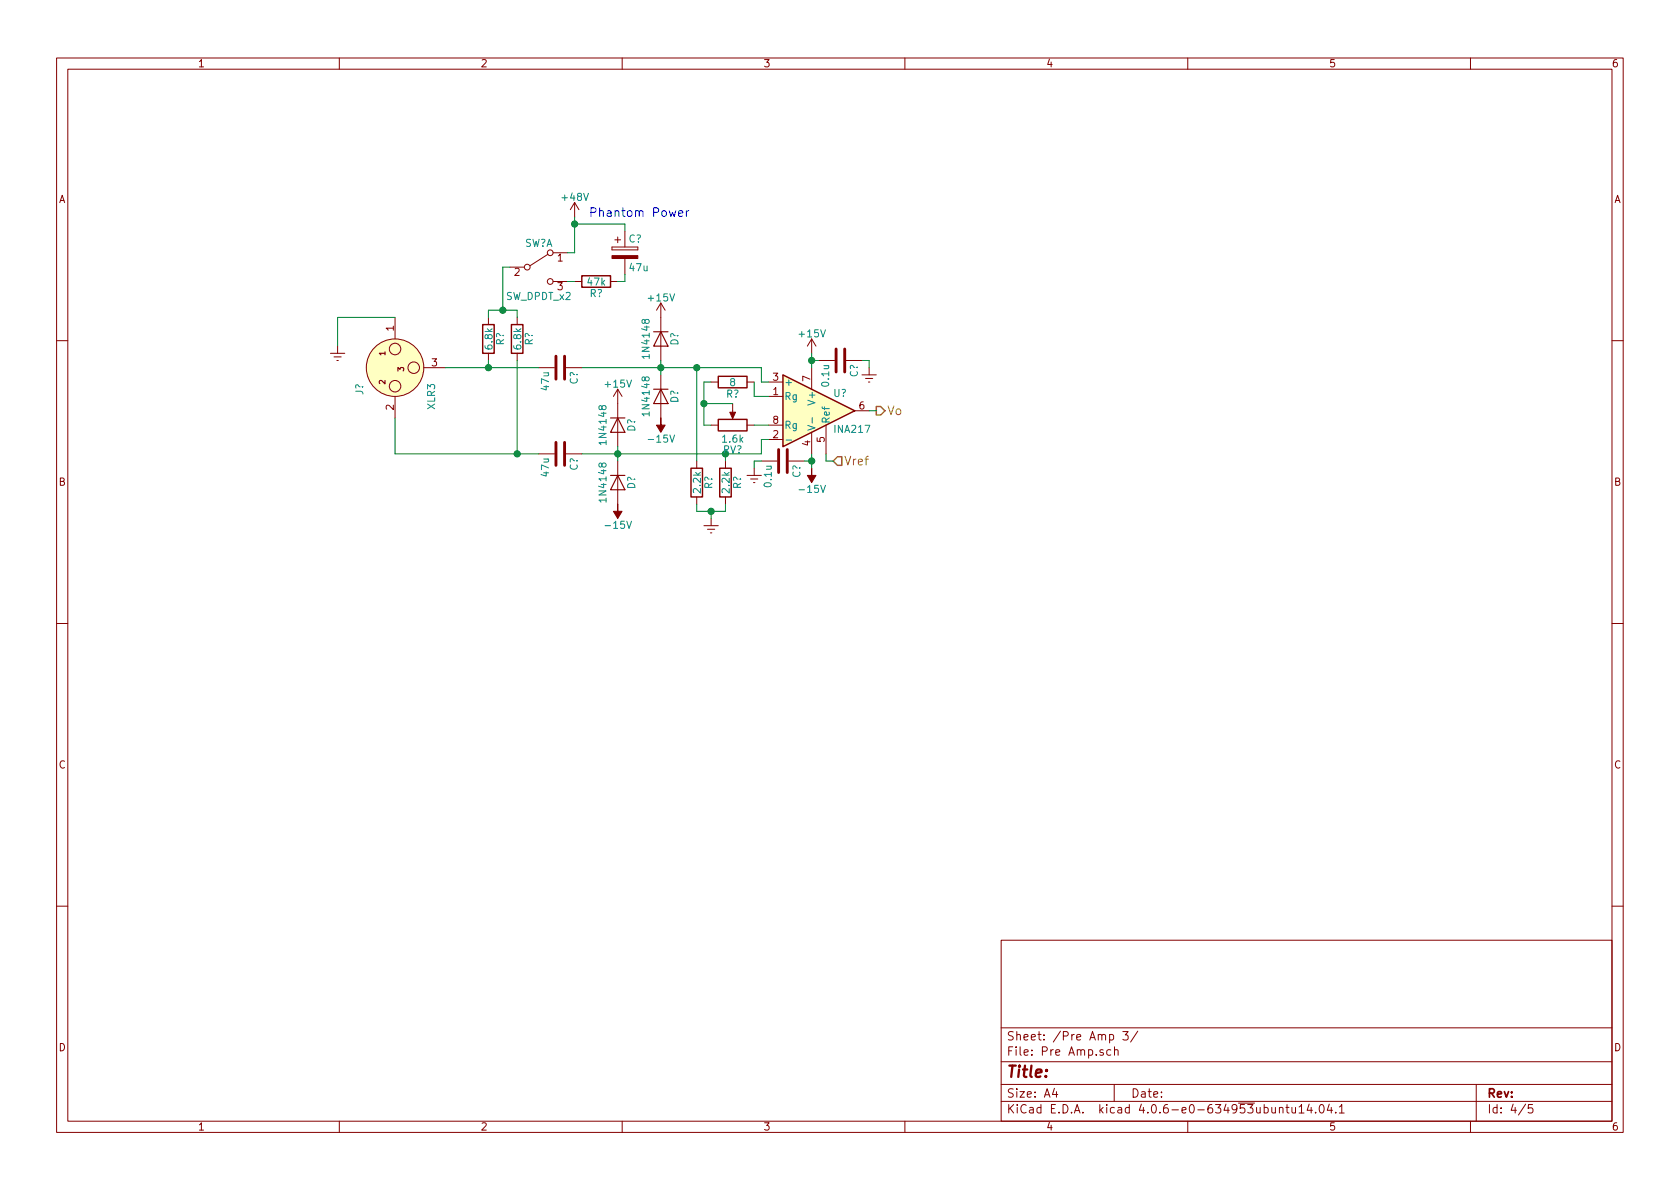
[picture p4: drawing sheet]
<svg xmlns="http://www.w3.org/2000/svg" width="297mm" height="210mm" viewBox="0 0 297 210" stroke-linecap="round" stroke-linejoin="round" font-family="sans-serif">
<g fill="none" stroke="#840000" stroke-width=".18">
<path d="M10 10.3h277v189.9h-277zM12 12.2h273v186.1h-273zM60 10.3v1.9M110 10.3v1.9M160 10.3v1.9M210 10.3v1.9M260 10.3v1.9M101.6 35.8l-.8 1.3M101.6 35.8v2.5M101.6 35.8l.8 1.3M69.8 56.1v3.8M86.4 56.1v1.3"/>
<path d="M90.2 47.2h2.5M91.4 56.1v1.3M96.9 45l-3.2 2M97.8 49.8h2.5M97.8 44.7h2.5M101.6 49.8h1.3M107.9 49.8h1.3M108.2 43.7v.5zM108.2 44.2h4.6zM108.2 43.7h4.6zM108.7 42.4h1M109.2 41.9v1"/>
<path d="M110.5 40.9v2.8M110.5 45.7v2.8M112.8 43.7v.5zM116.8 53.6v10.1M116.8 53.6l-.7 1.3M116.8 53.6l.8 1.3M143.5 59.9v2.6M143.5 59.9l-.8 1.3M143.5 59.9l.8 1.3M10 60.2h2M58.4 62.5h2.6M59.1 63.1h1.2"/>
<path d="M59.6 63.7h.2M59.7 61.2v1.3M69.8 70.1v3.8M74.9 65h3.8M86.4 62.5v1.2M91.4 62.5v1.2M95.2 65h2.8M100.1 65h2.8M109.2 68.8v10.2M109.2 68.8l-.7 1.3M109.2 68.8l.8 1.3M116.8 66.3v7.6"/>
<path d="M125.7 67.6h1.3M125.7 75.2h1.3M129.5 71.4v2.3M132.1 67.6h1.2M132.1 75.2h1.2M135.9 70.1h2.5M135.9 77.7h2.5M135.9 67.6h2.5M135.9 75.2h2.5M143.5 65v3.8M143.5 76.4v3.9M144.8 63.7h2.8"/>
<path d="M146 75.2v5.1M149.6 63.7h2.8M151.1 72.6h2.6M152.4 66.3h2.5M153 66.9h1.3M153.5 67.6h.3M153.7 65v1.3M285 60.2h2M95.2 80.3h2.8M100.1 80.3h2.8M109.2 81.5v7.6M123.2 81.5v1.3"/>
<path d="M123.2 87.9v1.2M124.5 93h2.5M125.1 93.6h1.3M125.6 94.2h.3M125.7 91.7v1.3M128.3 81.5v1.3M128.3 87.9v1.2M132.1 84.1h2.5M132.7 84.7h1.3M133.2 85.3h.3M133.3 82.8v1.3M134.6 81.5h2.8"/>
<path d="M139.4 81.5h2.8M10 110.3h2M285 110.3h2M10 160.2h2M177 166.3h108v32h-108zM285 160.2h2M60 198.3v1.9M110 198.3v1.9M160 198.3v1.9M177 194.8h108M177 191.8h108M177 187.8h108"/>
<path d="M177 181.8h108M186.4 192.5l-.3 1h.9M186.8 193v1M195 185.7a.37 .37 0 0 0-.5 .1v.2l.5 .2 .1 .1-.2 .3-.4-.1M196.2 183l.4-.1 .3 .3-.1 .6h-.6M196.4 185.7l-.4-.1-.3 .3 .1 .6 .2 .1 .4-.1M197 191.8v3M197.1 185.7l.2-.1 .3 .1 .1 .9M197.1 185.1v1.5M198.5 182.4h1l-.5 .6 .4 .1v.7l-.2 .1-.7-.1M201.2 182.3l-1.3 2M210 198.3v1.9"/>
<path d="M226.2 196l.2-.2 .4 .1v.9M226.2 195.8v1M227.4 195.8h.5M227.6 195.3v1.3l.3 .2M228.4 195.8l.1 .9 .4 .1 .2-.1M229.1 195.8v1M229.7 195.8l.4-.5v1.5M229.7 196.8h.9M231.5 195.2l-.4 1.1h1M231.8 195.8v1M232.6 196.7v.1M233.4 195.5l.2-.2a.81 .81 0 0 1 .6 .6 .81 .81 0 0 1-.3 .8l-.1 .1a.79 .79 0 0 1-.4-1.3z"/>
<path d="M235 195.2l-.3 1.1h.9M235.4 195.8v1M236.2 196.7v.1M236.8 195.8l.4-.5v1.5M236.8 196.8h.9M260 198.3v1.9M261 191.8v6.5M269.7 195.2l-1.2 2M271 195.3h-.7l-.1 .7 .2-.1 .5 .1 .1 .2v.5l-.2 .1-.6-.1"/>
<circle cx="93.2" cy="47.2" r=".51"/>
<circle cx="97.3" cy="44.7" r=".51"/>
<circle cx="97.3" cy="49.8" r=".51"/>
<circle cx="69.8" cy="65" r="5.1"/>
<circle cx="69.8" cy="68.3" r="1.02"/>
<circle cx="69.8" cy="61.7" r="1.02"/>
<circle cx="73.2" cy="65" r="1.02"/>
</g>
<g fill="#ffffc2" stroke="#ffffc2" stroke-width=".18">
<path d="M138.4 66.3l12.7 6.3-12.7 6.4z"/>
<circle cx="69.8" cy="65" r="5.1"/>
</g>
<path d="M85.3 57.4h2.1v5.1h-2.1zM90.4 57.4h2.1v5.1h-2.1zM102.9 48.8h5v2h-5zM127 66.5h5.1v2.1h-5.1zM127 74.2h5.1v2h-5.1zM138.4 66.3l12.7 6.3-12.7 6.4zM122.2 82.8h2v5.1h-2zM127.3 82.8h2v5.1h-2z" fill="none" stroke="#840000" stroke-width=".25"/>
<path d="M98.3 63v4.1M98.3 78.2v4.1M99.8 63v4.1M99.8 78.2v4.1M137.7 79.5v4.1M139.2 79.5v4.1M147.8 61.7v4.1M149.4 61.7v4.1" fill="none" stroke="#840000" stroke-width=".51"/>
<path d="M115.6 58.7h2.5M116.8 58.7l1.3 2.5h-2.5zM107.9 73.9h2.6M109.2 73.9l1.3 2.5h-2.6zM115.6 68.8h2.5M116.8 68.8l1.3 2.6h-2.5zM107.9 84.1h2.6M109.2 84.1l1.3 2.5h-2.6z" fill="none" stroke="#840000" stroke-width=".2"/>
<g fill="none" stroke="#008400" stroke-width=".18">
<path d="M101.6 38.3v6.4h-1.3M101.6 39.6h8.9v1.3M69.8 56.1h-10.1v5.1M86.4 56.1v-1.2h5v1.2M90.2 47.2h-1.3v7.7M100.3 49.8h1.3M110.5 48.5v1.3h-1.3M69.8 73.9v6.4h25.4M78.7 65h16.5M86.4 63.7v1.3M91.4 63.7v16.6M102.9 65h31.7v2.6h1.3"/>
<path d="M109.2 79v2.5M116.8 63.7v2.6M123.2 65v16.5M124.5 71.4h5M125.7 67.6h-1.2v7.6h1.2M133.3 75.2h2.6M133.3 67.6v2.5h2.6M135.9 77.7h-1.3v2.6h-31.7M143.5 62.5v2.5M143.5 63.7h1.3M152.4 63.7h1.3v1.3M153.7 72.6h1.2"/>
<path d="M123.2 89.1v1.3h5.1v-1.3M125.7 90.4v1.3M128.3 80.3v1.2M134.6 81.5h-1.3v1.3M142.2 81.5h1.3M143.5 80.3v2.5M146 80.3v1.2h1.3"/>
</g>
<g fill="#008400" stroke="#008400" stroke-width=".25">
<circle cx="86.4" cy="65" r=".51"/>
<circle cx="91.4" cy="80.3" r=".51"/>
<circle cx="109.2" cy="80.3" r=".51"/>
<circle cx="116.8" cy="65" r=".51"/>
<circle cx="125.7" cy="90.4" r=".51"/>
<circle cx="123.2" cy="65" r=".51"/>
<circle cx="143.5" cy="81.5" r=".51"/>
<circle cx="143.5" cy="63.7" r=".51"/>
<circle cx="88.9" cy="54.9" r=".51"/>
<circle cx="101.6" cy="39.6" r=".51"/>
<circle cx="124.5" cy="71.4" r=".51"/>
</g>
<g fill="#840000" stroke="#840000" stroke-width=".18">
<path d="M109.2 89.1v1.3h.8l-.8 1.3-.7-1.3h.7z"/>
<path d="M116.8 73.9v1.3h.8l-.8 1.2-.7-1.2h.7z"/>
<path d="M129 72.9h1l-.5 1.1z"/>
<path d="M143.5 82.8v1.3h.8l-.8 1.2-.8-1.2h.8z"/>
<path d="M108.2 45.2h4.6v.5h-4.6z"/>
</g>
<path d="M139 77.8h1M142.8 75.2l1.3 .5-1.3 .4M143.6 73.8v1" fill="none" stroke="#008484" stroke-width=".18"/>
<path d="M154.9 71.9h.8l.8 .7-.8 .8h-.8zM148.1 80.8h.7v1.5h-.7l-.8-.8z" fill="none" stroke="#848400" stroke-width=".25"/>
<path d="M120 37.8l.7-.2-.1-.3h-.4l-.2 .2 .1 .7h.5M121.4 37.3v1M121.8 37.3h-.3l-.1 .3" fill="none" stroke="#0000c2" stroke-width=".18"/>
<text font-size="2.8" fill="#840000" x="178" y="190.5">Title:</text>
<text font-size="2.1" fill="#0000c2" x="104.1" y="38.3">Phantom Power</text>
<g font-size="2.1" fill="#848400">
<text x="156.9" y="73.4">Vo</text>
<text x="149.3" y="82.3">Vref</text>
</g>
<g font-size="2.1" fill="#840000">
<text x="178" y="184">Sheet: /Pre Amp 3/</text>
<text x="178" y="186.7">File: Pre Amp.sch</text>
<text x="178" y="196.9">KiCad E.D.A. kicad 4.0.6-e0-634953ubuntu14.04.1</text>
<text x="178" y="194.1">Size: A4</text>
<text x="200" y="194.1">Date:</text>
<text x="263" y="194.1">Rev:</text>
<text x="263" y="196.9">Id: 4/5</text>
</g>
<g font-size="1.8" fill="#840000">
<text x="35" y="11.9">1</text>
<text x="85" y="11.9">2</text>
<text x="135" y="11.9">3</text>
<text x="185" y="11.9">4</text>
<text x="235" y="11.9">5</text>
<text x="285" y="11.9">6</text>
<text x="10.4" y="35.9">A</text>
<text x="285.4" y="35.9">A</text>
<text x="98.6" y="46.2">1</text>
<text x="91" y="48.8">2</text>
<text x="98.6" y="51.3">3</text>
<text x="69.6" y="58.5" transform="rotate(-90 69.6 58.5)">1</text>
<text x="76.4" y="64.8">3</text>
<text x="136.7" y="69.8">1</text>
<text x="136.7" y="67.3">3</text>
<text x="143.3" y="67.4" transform="rotate(-90 143.3 67.4)">7</text>
<text x="69.6" y="72.5" transform="rotate(-90 69.6 72.5)">2</text>
<text x="136.7" y="77.5">2</text>
<text x="136.7" y="74.9">8</text>
<text x="151.9" y="72.4">6</text>
<text x="143.3" y="78.8" transform="rotate(-90 143.3 78.8)">4</text>
<text x="145.8" y="78.2" transform="rotate(-90 145.8 78.2)">5</text>
<text x="10.4" y="85.9">B</text>
<text x="285.4" y="85.9">B</text>
<text x="10.4" y="135.9">C</text>
<text x="285.4" y="135.9">C</text>
<text x="10.4" y="185.9">D</text>
<text x="285.4" y="185.9">D</text>
<text x="35" y="199.9">1</text>
<text x="85" y="199.9">2</text>
<text x="135" y="199.9">3</text>
<text x="185" y="199.9">4</text>
<text x="235" y="199.9">5</text>
<text x="285" y="199.9">6</text>
</g>
<g font-size="1.8" fill="#008484">
<text x="99.5" y="35.5">+48V</text>
<text x="92.7" y="43.6">SW?A</text>
<text x="111.1" y="42.9">C?</text>
<text x="111.4" y="47.9">47u</text>
<text x="89.5" y="53">SW_DPDT_x2</text>
<text x="103.9" y="50.5">47k</text>
<text x="104.2" y="52.5">R?</text>
<text x="114.8" y="53.3">+15V</text>
<text x="141.4" y="59.6">+15V</text>
<text x="87.1" y="61.7" transform="rotate(-90 87.1 61.7)">6.8k</text>
<text x="89.1" y="61.1" transform="rotate(-90 89.1 61.1)">R?</text>
<text x="92.2" y="61.7" transform="rotate(-90 92.2 61.7)">6.8k</text>
<text x="94.2" y="61.1" transform="rotate(-90 94.2 61.1)">R?</text>
<text x="114.8" y="63" transform="rotate(-90 114.8 63)">1N4148</text>
<text x="119.9" y="61.1" transform="rotate(-90 119.9 61.1)">D?</text>
<text x="64.2" y="69.8" transform="rotate(-90 64.2 69.8)">J?</text>
<text x="97.1" y="69" transform="rotate(-90 97.1 69)">47u</text>
<text x="102.1" y="68" transform="rotate(-90 102.1 68)">C?</text>
<text x="107.1" y="68.5">+15V</text>
<text x="119.9" y="71.3" transform="rotate(-90 119.9 71.3)">D?</text>
<text x="128.4" y="70.3">R?</text>
<text x="129.1" y="68.3">8</text>
<text x="138.7" y="70.7">Rg</text>
<text x="138.7" y="68.2">+</text>
<text x="144.1" y="71.3" transform="rotate(-90 144.1 71.3)">V+</text>
<text x="146.6" y="68.2" transform="rotate(-90 146.6 68.2)">0.1u</text>
<text x="147.3" y="70.2">U?</text>
<text x="151.7" y="66.7" transform="rotate(-90 151.7 66.7)">C?</text>
<text x="76.9" y="72.4" transform="rotate(-90 76.9 72.4)">XLR3</text>
<text x="112.3" y="76.3" transform="rotate(-90 112.3 76.3)">D?</text>
<text x="114.8" y="73.2" transform="rotate(-90 114.8 73.2)">1N4148</text>
<text x="138.7" y="75.8">Rg</text>
<text x="146.7" y="74.9" transform="rotate(-90 146.7 74.9)">Ref</text>
<text x="147.7" y="76.5">INA217</text>
<text x="102.1" y="83.2" transform="rotate(-90 102.1 83.2)">C?</text>
<text x="107.2" y="78.3" transform="rotate(-90 107.2 78.3)">1N4148</text>
<text x="115" y="78.3">-15V</text>
<text x="127.8" y="80.2">RV?</text>
<text x="127.8" y="78.3">1.6k</text>
<text x="97.1" y="84.2" transform="rotate(-90 97.1 84.2)">47u</text>
<text x="107.2" y="88.4" transform="rotate(-90 107.2 88.4)">1N4148</text>
<text x="112.3" y="86.5" transform="rotate(-90 112.3 86.5)">D?</text>
<text x="123.9" y="87.1" transform="rotate(-90 123.9 87.1)">2.2k</text>
<text x="125.9" y="86.5" transform="rotate(-90 125.9 86.5)">R?</text>
<text x="129" y="87.1" transform="rotate(-90 129 87.1)">2.2k</text>
<text x="131" y="86.5" transform="rotate(-90 131 86.5)">R?</text>
<text x="136.4" y="86" transform="rotate(-90 136.4 86)">0.1u</text>
<text x="141.5" y="84.5" transform="rotate(-90 141.5 84.5)">C?</text>
<text x="141.7" y="87.1">-15V</text>
<text x="107.4" y="93.5">-15V</text>
</g>
<g font-size="1.4" fill="#840000">
<text x="68.1" y="62.9" transform="rotate(-90 68.1 62.9)">1</text>
<text x="71.4" y="65.7" transform="rotate(-90 71.4 65.7)">3</text>
<text x="68.1" y="67.9" transform="rotate(-90 68.1 67.9)">2</text>
</g>
</svg>
